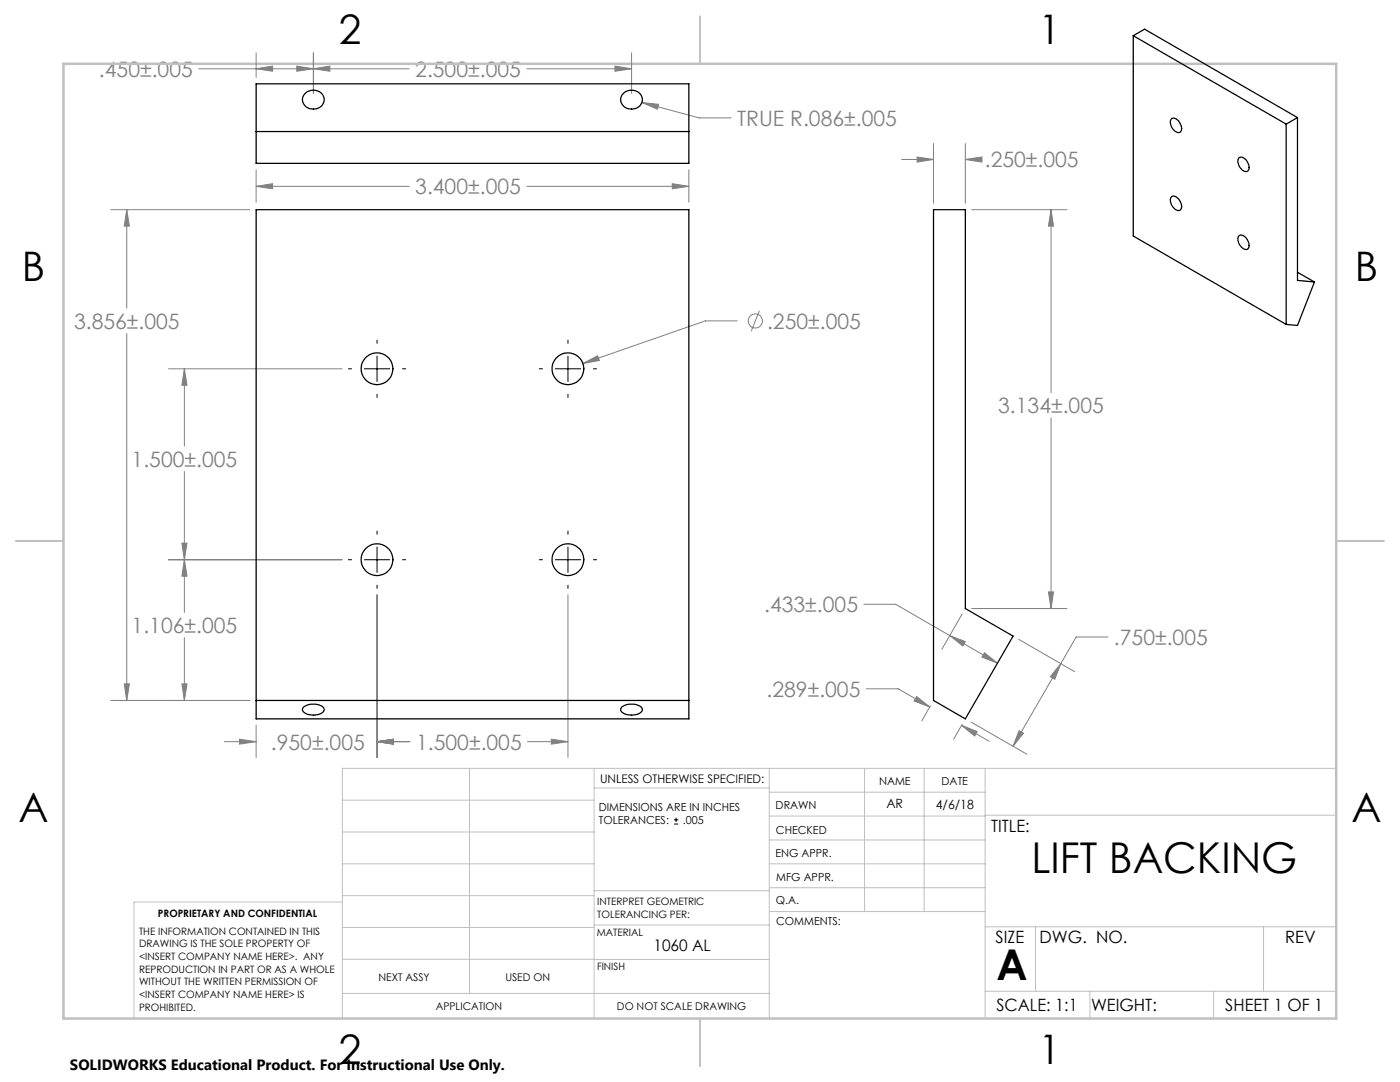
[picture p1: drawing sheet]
<svg xmlns="http://www.w3.org/2000/svg" width="279mm" height="216mm" viewBox="0 0 279 216" stroke-linecap="round" stroke-linejoin="round" font-family="sans-serif">
<g fill="none" stroke="#808080" stroke-width=".2">
<path d="M39.7 13.7h42M51.1 13.7l3.3-.5v1zM51.1 10.5v5M59.2 13.2l3.3 .5-3.3 .5zM62.5 13.7l3.3-.5v1zM62.5 10.5v8.1M105.1 13.7h20.9M122.7 13.2l3.3 .5-3.3 .5zM126 10.5v8.1M51.1 37.2l3.3-.5v1zM51.1 33.9v6.5M51.1 37.2h30.6"/>
<path d="M105.1 37.2h32.4M128.1 20.5l3.3 .3-.2 1zM128.1 20.5l11.5 3h6.3M134.2 36.7l3.3 .5-3.3 .5zM137.5 33.9v6.5M180 31.8h6.3M183 31.3l3.3 .5-3.3 .5zM186.3 28.6v12M192.7 31.8l3.3-.5v1zM192.7 28.6v12M192.7 31.8h2.6M22.1 41.8h27.7"/>
<path d="M25.3 41.8l.5 3.3h-1zM25.3 41.8v19.7M193.9 41.8h19M209.8 41.8v36.6M209.8 41.8l.5 3.3h-1.1zM25.3 66.5v73.3M33.6 73.6h34.7M36.8 73.6l.5 3.3h-1zM36.8 73.6v15.4M116.3 72.5l3-1.5 .3 .9zM147.1 64h-6.3l-24.5 8.5M151.6 62l-1.7 4.1"/>
<path d="M36.8 94.1v28.1M209.8 83.4v38M33.6 111.7h34.7M36.3 108.4h1l-.5 3.3zM36.8 111.7l.5 3.3h-1zM75.2 118.7v32.5M113.3 118.7v32.5M209.2 118.1h1.1l-.5 3.3zM22.1 139.8h27.7M24.8 136.5h1l-.5 3.3zM36.3 136.5h1l-.5 3.3zM36.8 127.2v12.6"/>
<path d="M172.4 120.6h6.4l20.3 11.7M172.9 137.4h6.3l6.4 3.7M183 139l2.6 2.1-3.2-1.2zM189.5 126.8l3.2 1.2-.5 .9zM192 122.5l-4 7.1M193.9 121.4h19M196.5 130.2l2.6 2.1-3.1-1.2zM203.3 127.6l11.2 6.4M211.7 132.4l-9.5 16.5M211.7 132.4l-1.2 3.1-.9-.5zM221.1 127.1h-6.3l-3.1 5.3M44.8 148h6.3"/>
<path d="M47.8 147.5l3.3 .5-3.3 .5zM51.1 144.7v6.5M75.2 148l3.3-.5v1zM75.2 148h6.6M105.3 148h8M110 147.5l3.3 .5-3.3 .5zM185.7 140.9l-1.7 2.9M191.9 144.7l3.1 1.3-.5 .9zM191.9 144.7l5.5 3.2M192 144.5l-1.7 3M193.8 144.1l11.1 6.4M203.4 145.8l.9 .5-2.1 2.6z"/>
<circle cx="150.7" cy="64" r="1.41"/>
</g>
<g fill="none" stroke="#000" stroke-width=".2">
<path d="M69.5 73.6h.7M72.7 73.6h5.1M75.2 67.9v.6M75.2 71v5.1M75.2 78.7v.6M80.3 73.6h.7M107.6 73.6h.7M110.8 73.6h5.1M113.3 67.9v.6M113.3 71v5.1M113.3 78.7v.6M118.4 73.6h.7"/>
<path d="M69.5 111.7h.7M72.7 111.7h5.1M75.2 106v.6M75.2 109.1v5.1M75.2 116.8v.6M80.3 111.7h.7M107.6 111.7h.7M110.8 111.7h5.1M113.3 106v.6M113.3 109.1v5.1M113.3 116.8v.6M118.4 111.7h.7"/>
<path d="M134.5 164.4h.9M134.5 163.6h.9M134.9 163.2v.8"/>
</g>
<g fill="none" stroke="#c0c0c0" stroke-width=".2">
<path d="M68.3 159.7h50.3M93.7 153.3v44.9M118.6 153.3v49.9M118.6 157.2h34.9M153.5 153.3v49.9M153.5 158.1h43.1M172.5 153.3v28.6M184.4 153.3v28.6M196.6 153.3v49.9M266.7 153.3h-198.4v49.9M68.3 178.7h50.3M68.3 172.4h50.3"/>
<path d="M68.3 166h50.3M68.3 180h-41.6v23.2M118.6 177.7h35M153.5 167.6h43.1M153.5 162.8h43.1M153.5 172.4h43.1M153.5 177.1h43.1M196.6 162.7h70.1M68.3 198.2h85.2M68.3 191.4l85.2 .1M68.3 185.1h50.3M118.6 184.6h35"/>
<path d="M153.6 181.9h43M196.6 197.8h70.1M196.6 184.9h70.1M206.7 184.9v12.9M217.5 197.8v5.4M242.2 197.8v5.4M252.2 184.9v12.9"/>
</g>
<path d="M139.7 3.2v9.5M3.1 107.9h9.6M266.7 107.9h9.5M139.7 203.2v9.6" fill="none" stroke="#c0c0c0" stroke-width=".25"/>
<path d="M12.7 12.7h254v190.5h-254z" fill="none" stroke="#c0c0c0" stroke-width=".5"/>
<path d="M25.3 41.8l.5 3.3h-1zM24.8 136.5h1l-.5 3.3zM36.3 136.5h1l-.5 3.3zM36.8 111.7l.5 3.3h-1zM36.3 108.4h1l-.5 3.3zM36.8 73.6l.5 3.3h-1zM47.8 147.5l3.3 .5-3.3 .5zM75.2 148l3.3-.5v1zM75.2 148l3.3-.5v1zM110 147.5l3.3 .5-3.3 .5zM116.3 72.5l3.3-.6-.3-.9zM191.9 144.7l3.1 1.3-.5 .9zM183 139l2.6 2.1-3.2-1.2zM203.4 145.8l.9 .5-2.1 2.6zM211.7 132.4l-1.2 3.1-.9-.5zM196.5 130.2l2.6 2.1-3.1-1.2zM189.5 126.8l3.2 1.2-.5 .9zM209.2 118.1h1.1l-.5 3.3zM209.8 41.8l.5 3.3h-1.1zM183 31.3l3.3 .5-3.3 .5zM192.7 31.8l3.3-.5v1zM51.1 13.7l3.3-.5v1zM59.2 13.2l3.3 .5-3.3 .5zM62.5 13.7l3.3-.5v1zM122.7 13.2l3.3 .5-3.3 .5zM128.1 20.5l3.1 1.3 .2-1zM134.2 36.7l3.3 .5-3.3 .5zM51.1 37.2l3.3-.5v1z" fill="#808080"/>
<g fill="none" stroke="#000" stroke-width=".25">
<path d="M51.1 16.7h86.4v15.9h-86.4zM60.9 18.6a2.2 2.2 0 0 1 2.4-.5 2.2 2.2 0 0 1 1.4 2 2.2 2.2 0 0 1-2.3 1.7 2.2 2.2 0 0 1-2-2.1zM124.4 18.6a2.2 2.2 0 0 1 2.4-.5 2.2 2.2 0 0 1 1.4 2 2.2 2.2 0 0 1-2.3 1.7 2.2 2.2 0 0 1-2-2.1zM226.2 7.1l30.5 17.7M226.2 7.1v40l30.5 17.6M226.2 7.1l2.2-1.3 30.5 17.7M51.1 26.2h86.4M233.8 39.2a1.68 1.68 0 0 1 2 1.5 .83 .83 0 0 1-.3 1.2 .83 .83 0 0 1-1.2-.3 1.91 1.91 0 0 1-.5-2.4zM233.8 23.7a1.68 1.68 0 0 1 2 1.5 .83 .83 0 0 1-.3 1.2 .83 .83 0 0 1-1.2-.4 1.91 1.91 0 0 1-.5-2.3zM247.2 31.6a1.11 1.11 0 0 1 1.7 .6 1.39 1.39 0 0 1 0 2 1.9 1.9 0 0 1-1.8-2.1zM256.7 24.8v39.9M258.9 23.5l-2.2 1.3"/>
<path d="M258.9 23.5v32.5l3.4 .3M51.1 41.8h86.4v101.6h-86.4zM186.3 41.8h6.4v79.6l9.5 5.5-9.5 16.5-6.4-3.6zM247.2 47.1a1.11 1.11 0 0 1 1.7 .7 1.39 1.39 0 0 1 0 1.9 1.9 1.9 0 0 1-1.8-2zM258.9 54.3l3.4 2M262.3 56.3l-3.4 8.6-2.2-.2M51.1 139.8h86.4M60.6 141a3.4 3.4 0 0 1 4 .3 .9 .9 0 0 1-.8 1.2 2.91 2.91 0 0 1-3.4-.8zM124.1 141a3.4 3.4 0 0 1 4 .3 .9 .9 0 0 1-.8 1.2 2.91 2.91 0 0 1-3.4-.8z"/>
<circle cx="75.2" cy="73.6" r="3.2"/>
<circle cx="113.3" cy="73.6" r="3.2"/>
<circle cx="75.2" cy="111.7" r="3.2"/>
<circle cx="113.3" cy="111.7" r="3.2"/>
</g>
<g font-size="8.5">
<text x="205.8" y="174.2">LIFT BACKING</text>
<text x="198.9" y="195.5">A</text>
</g>
<g font-size="8.1">
<text x="67.6" y="8.9">2</text>
<text x="207.3" y="8.9">1</text>
<text x="4.4" y="56.2">B</text>
<text x="270.4" y="56.2">B</text>
<text x="3.7" y="164.1">A</text>
<text x="269.7" y="164.1">A</text>
<text x="67.6" y="212.4">2</text>
<text x="207.3" y="212.4">1</text>
</g>
<g font-size="4.2" fill="#808080">
<text x="19.7" y="15.3">.450±.005</text>
<text x="82.9" y="15.3">2.500±.005</text>
<text x="147.1" y="25.1">TRUE R.086±.005</text>
<text x="196.5" y="33.4">.250±.005</text>
<text x="82.9" y="38.8">3.400±.005</text>
<text x="14.8" y="65.6">3.856±.005</text>
<text x="153.1" y="65.6">.250±.005</text>
<text x="199.2" y="82.4">3.134±.005</text>
<text x="26.3" y="93.2">1.500±.005</text>
<text x="152.5" y="122.2">.433±.005</text>
<text x="26.3" y="126.3">1.106±.005</text>
<text x="222.3" y="128.7">.750±.005</text>
<text x="153" y="139">.289±.005</text>
<text x="54.1" y="149.6">.950±.005</text>
<text x="83" y="149.6">1.500±.005</text>
</g>
<g font-size="3.4">
<text x="197.8" y="166">TITLE:</text>
<text x="198.7" y="188.1">SIZE</text>
<text x="207.5" y="188.1">DWG. NO.</text>
<text x="256.5" y="188.2">REV</text>
<text x="198.8" y="201.7">SCALE: 1:1</text>
<text x="217.7" y="201.8">WEIGHT:</text>
<text x="244.5" y="201.7">SHEET 1 OF 1</text>
</g>
<text font-size="3.2" x="130.4" y="189.8">1060 AL</text>
<text font-size="3" x="14" y="213.5">SOLIDWORKS Educational Product. For Instructional Use Only.</text>
<g font-size="2.5">
<text x="176.9" y="161.3">AR</text>
<text x="186.8" y="161.4">4/6/18</text>
</g>
<text font-size="2.4" x="119.8" y="156.2">UNLESS OTHERWISE SPECIFIED:</text>
<g font-size="2.2">
<text x="119.5" y="161.8">DIMENSIONS ARE IN INCHES</text>
<text x="154.8" y="161.4">DRAWN</text>
<text x="175.4" y="156.6">NAME</text>
<text x="187.9" y="156.7">DATE</text>
<text x="119.5" y="164.4">TOLERANCES:</text>
<text x="136.3" y="164.4">.005</text>
<text x="154.9" y="166.3">CHECKED</text>
<text x="154.8" y="171">ENG APPR.</text>
<text x="154.9" y="175.7">MFG APPR.</text>
<text x="154.9" y="180.4">Q.A.</text>
<text x="154.9" y="184.6">COMMENTS:</text>
</g>
<g font-size="2.1">
<text x="75.5" y="195.7">NEXT ASSY</text>
<text x="100.9" y="195.7">USED ON</text>
<text x="86.9" y="201.5">APPLICATION</text>
<text x="123.1" y="201.6">DO NOT SCALE DRAWING</text>
</g>
<g font-size="2">
<text x="31.5" y="182.9">PROPRIETARY AND CONFIDENTIAL</text>
<text x="119.2" y="180.6">INTERPRET GEOMETRIC</text>
<text x="119.2" y="183.1">TOLERANCING PER:</text>
<text x="27.8" y="186.5">THE INFORMATION CONTAINED IN THIS</text>
<text x="27.8" y="189">DRAWING IS THE SOLE PROPERTY OF</text>
<text x="27.8" y="191.6">&lt;INSERT COMPANY NAME HERE&gt;. ANY</text>
<text x="119.1" y="186.7">MATERIAL</text>
<text x="27.8" y="194.1">REPRODUCTION IN PART OR AS A WHOLE</text>
<text x="27.8" y="196.6">WITHOUT THE WRITTEN PERMISSION OF</text>
<text x="119.1" y="193.5">FINISH</text>
<text x="27.8" y="199.1">&lt;INSERT COMPANY NAME HERE&gt; IS</text>
<text x="27.8" y="201.7">PROHIBITED.</text>
</g>
</svg>
